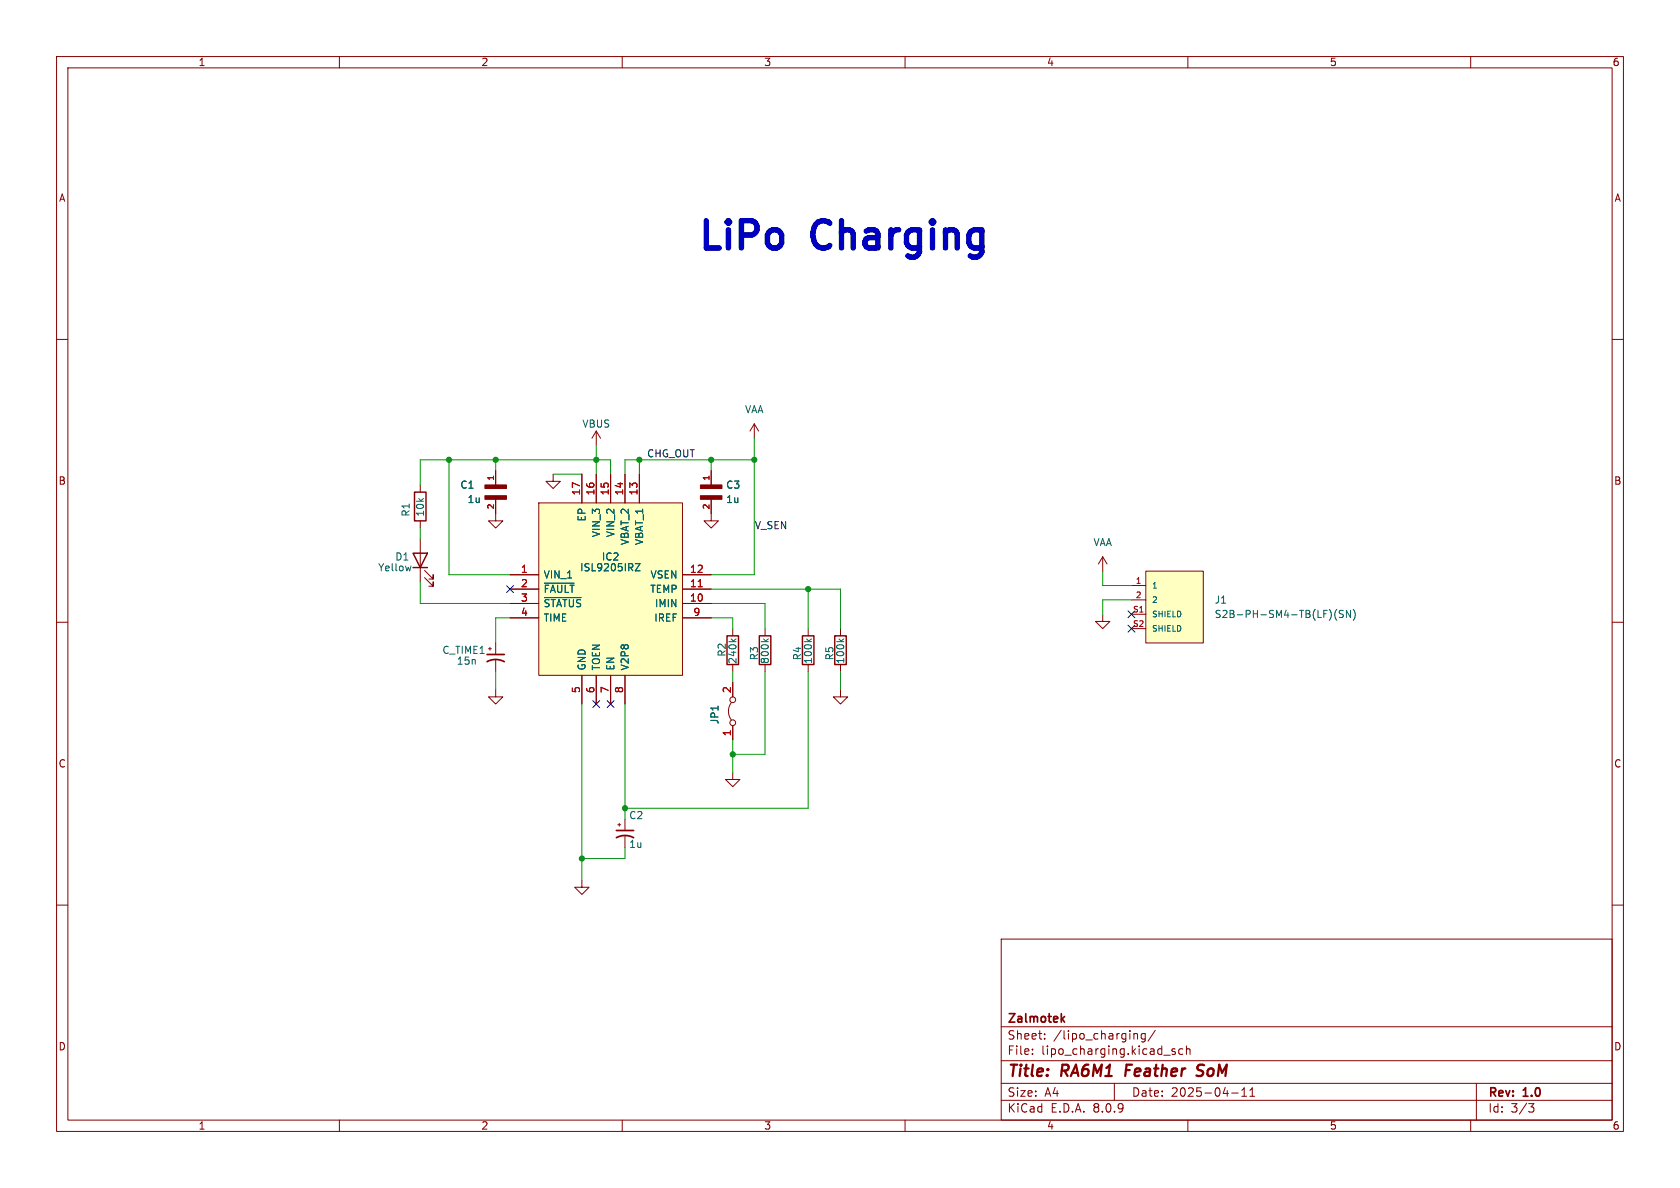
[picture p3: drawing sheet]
<svg xmlns="http://www.w3.org/2000/svg" width="297mm" height="210mm" viewBox="0 0 297 210" stroke-linecap="round" stroke-linejoin="round" font-family="sans-serif">
<g fill="none" stroke="#840000" stroke-width=".18">
<path d="M10 10h277v190h-277zM12 12h273v186h-273zM60 10v2M110 10v2M160 10v2M210 10v2M260 10v2M10 60h2M285 60h2M194.9 98.4l-.7 1.3M194.9 98.4v2.6M194.9 98.4l.8 1.3"/>
<path d="M10 110h2M129.5 111.1v1.3M129.5 117.5v1.2M135.3 111.1v1.3M135.3 117.5v1.2M142.9 111.1v1.3M142.9 117.5v1.2M148.6 111.1v1.3M148.6 117.5v1.2M285 110h2M109.2 145.8h.5M109.5 145.5v.6"/>
<path d="M110.5 144.8v2M110.5 147.8v2.1M10 160h2M177 166h108v32h-108zM285 160h2M60 198v2M110 198v2M160 198v2M177 194.5h108M177 191.5h108M177 187.5h108M177 181.5h108"/>
<path d="M182.5 186.3v.1M182.5 185.5v.1M184.7 183.6v.1M184.7 182.8v.1M197 191.5v3M200.5 182.8h.5l.1 .9M202.5 182.8l-.5-.1-.3 .3v.4l.2 .2h.6M202.5 182.7v1.2l-.3 .3-.4-.1M204.2 182.1l-1.2 2M207.7 185.5l-.3-.1-.2 .2v.2l.5 .2v.3h-.5M209.1 185.5l-.4-.1-.3 .3v.4l.1 .2h.6M209.7 185.5l.3-.1 .3 .1 .1 .9"/>
<path d="M209.7 184.9v1.5M210 198v2M217.7 193.2h1.2M219.5 193.8h.9M219.5 192.7l.5-.4v1.5M221 193.8h.8M221 192.7l.4-.4v1.5M260 198v2M261 191.5v6.5M270.2 195.1h1l-.5 .6 .4 .1 .1 .5-.3 .3h-.4"/>
</g>
<path d="M199.2 188.2l-.3 2M212.6 190a.85 .85 0 0 1-1.1 .1M212.6 188.2l-.7 .1a.46 .46 0 0 0-.2 .5 .46 .46 0 0 0 .3 .4l.6 .2" fill="none" stroke="#840000" stroke-width=".4"/>
<path d="M109 148.1a3.2 3.2 0 0 1 3 0M109 146.8h3M188.2 179.7l-.6 .6M187.8 180.1l.4 .6" fill="none" stroke="#840000" stroke-width=".3"/>
<path d="M128.5 112.4h2.1v5.1h-2.1zM134.2 112.4h2.1v5.1h-2.1zM141.9 112.4h2v5.1h-2zM147.6 112.4h2v5.1h-2z" fill="none" stroke="#840000" stroke-width=".25"/>
<path d="M129.3 112.9l.5 .5M130.1 112.9l-.5 .4M135 112.9l.5 .5M135.8 112.9l-.4 .4M142.6 112.9l.5 .5M143.5 112.9l-.5 .4M148.3 112.9l.5 .5M149.2 112.9l-.5 .4" fill="none" stroke="#006464" stroke-width=".18"/>
<path d="M202.6 101h10.1v12.7h-10.1z" fill="#ffffc2"/>
<g fill="none" stroke="#840000" stroke-width=".18">
<path d="M105.4 76.2l-.8 1.3M105.4 76.2v2.5M105.4 76.2l.8 1.3M133.3 74.9l-.7 1.3M133.3 74.9v2.6M133.3 74.9l.8 1.3M74.3 85.7v1.3M74.3 92.1v1.2M74.3 95.3v7.6M87.6 88.3v3.8h1.3l-1.3 1.2-1.2-1.2h1.2M87.6 83.2v2.5M75.1 102.1l1.5 1.5v-.7v.7h-.8"/>
<path d="M75.1 100.8l1.5 1.6v-.8v.8h-.8M86.4 114.7h.5M86.6 114.4v.5M87.6 113.7v2M87.6 116.7v2M194.9 108.6v1.3h-1.2l1.2 1.2 1.3-1.2h-1.3M200 103.5h2.6M200 106h2.6M200 108.6h2.6M200 111.1h2.6M202.6 101h10.1v12.7h-10.1zM87.6 121.9v1.3h1.3l-1.3 1.3-1.2-1.3h1.2"/>
<path d="M129.3 124.2a2.54 2.54 0 0 0 0 3.1M129.5 136.5v1.3h1.3l-1.3 1.3-1.2-1.3h1.2M129.5 120.7v2.5M129.5 128.3v2.5M148.6 121.9v1.3h1.3l-1.3 1.3-1.3-1.3h1.3"/>
<circle cx="129.5" cy="123.7" r=".51"/>
<circle cx="129.5" cy="127.8" r=".51"/>
</g>
<path d="M72.7 100.1l-.3 .8M236.3 107.7a1.46 1.46 0 0 0 0 1.9M237.5 108l-.5-.1-.2 .1v.4l.6 .2 .1 .3-.3 .3-.4-.1M238.8 107.9v1.3l-.8-1.3v1.3M239.2 107.7a1.46 1.46 0 0 1 0 1.9" fill="none" stroke="#006464" stroke-width=".18"/>
<g fill="#840000" stroke="#840000" stroke-width=".18">
<path d="M85.7 87.6h3.8v.7h-3.8z"/>
<path d="M85.7 85.7h3.8v.7h-3.8z"/>
</g>
<path d="M86.1 117a3.2 3.2 0 0 1 3.1 0M86.1 115.7h3.1" fill="none" stroke="#840000" stroke-width=".3"/>
<path d="M73 97.8h2.6l-1.3 2.5zM73.3 87h2v5.1h-2zM73 100.3h2.6" fill="none" stroke="#840000" stroke-width=".25"/>
<path d="M95.2 88.9h25.4v30.5h-25.4z" fill="#ffffc2"/>
<g fill="none" stroke="#840000" stroke-width=".18">
<path d="M87.6 83.2v2.5M87.6 88.3v2.5M95.2 88.9h25.4v30.5h-25.4zM97.8 83.8v1.3h1.3l-1.3 1.3-1.3-1.3h1.3M102.9 83.8v5.1M105.4 83.8v5.1M107.9 83.8v5.1M110.5 83.8v5.1M113 83.8v5.1M125.7 88.3v3.8h1.3l-1.3 1.2-1.2-1.2h1.2M125.7 83.2v2.5M90.2 101.6h5"/>
<path d="M90.2 106.7h5M90.2 104.1h5M90.2 109.2h5M102.9 119.4v5.1M105.4 119.4v5.1M107.9 119.4v5.1M110.5 119.4v5.1M120.6 101.6h5.1M120.6 106.7h5.1M120.6 104.1h5.1M120.6 109.2h5.1M129.5 120.7v2.5"/>
<path d="M129.5 128.3v2.5M102.9 155.6v1.2h1.2l-1.2 1.3-1.3-1.3h1.3"/>
</g>
<path d="M123.4 103.7h.8" fill="none" stroke="#a90000" stroke-width=".18"/>
<path d="M112.3 99.6h.9l-.9 1.3h.9M96.2 103.1h5.3M96.2 105.6h6.6" fill="none" stroke="#006464" stroke-width=".18"/>
<g fill="#840000" stroke="#840000" stroke-width=".18">
<path d="M123.8 87.6h3.8v.7h-3.8z"/>
<path d="M123.8 85.7h3.8v.7h-3.8z"/>
</g>
<g fill="none" stroke="#009600" stroke-width=".18">
<path d="M105.4 78.7v5.1M133.3 77.5v24.1h-7.6M74.3 93.3v2M79.4 81.3v20.3h10.8M87.6 81.3v1.9M97.8 83.8h5.1M107.9 83.8v-2.5h-33.6v4.4M113 81.3v2.5M125.7 81.3v1.9M133.3 81.3h-22.8v2.5M74.3 102.9v3.8h15.9M87.6 118.7v3.2"/>
<path d="M90.2 109.2h-2.6v4.5M125.7 106.7h9.6v4.4M125.7 109.2h3.8v1.9M125.7 104.1h22.9v7M129.5 118.7v2M135.3 118.7v14.7h-5.8M142.9 104.1v7M142.9 118.7v24.2h-32.4M148.6 118.7v3.2M194.9 101v2.5h5.1M200 106h-5.1v2.6M102.9 124.5v31.1"/>
<path d="M110.5 124.5v20.3M129.5 130.8v5.7M110.5 149.9v1.9h-7.6"/>
</g>
<path d="M89.6 103.5l1.2 1.2M90.8 103.5l-1.2 1.2M199.4 108l1.2 1.2M199.4 110.5l1.2 1.2M200.6 108l-1.2 1.2M200.6 110.5l-1.2 1.2M104.8 123.9l1.2 1.2M106 123.9l-1.2 1.2M107.3 123.9l1.3 1.2M108.6 123.9l-1.3 1.2" fill="none" stroke="#000084" stroke-width=".18"/>
<g fill="#009600" stroke="#009600" stroke-width=".18">
<circle cx="133.3" cy="81.3" r=".46"/>
<circle cx="142.9" cy="104.1" r=".46"/>
<circle cx="125.7" cy="81.3" r=".46"/>
<circle cx="113" cy="81.3" r=".46"/>
<circle cx="110.5" cy="142.9" r=".46"/>
<circle cx="129.5" cy="133.4" r=".46"/>
<circle cx="87.6" cy="81.3" r=".46"/>
<circle cx="79.4" cy="81.3" r=".46"/>
<circle cx="105.4" cy="81.3" r=".46"/>
<circle cx="102.9" cy="151.8" r=".46"/>
</g>
<g font-size="6.7" fill="#0000c2">
<text x="122.8" y="45.5">LiPo</text>
<text x="143.8" y="45.5">Charging</text>
</g>
<g font-size="2.8" fill="#840000">
<text x="178" y="190.9">Title:</text>
<text x="187.7" y="190.9">RA6M1</text>
<text x="199.8" y="190.9">Feather</text>
<text x="213.3" y="190.9">SoM</text>
</g>
<g font-size="2.1" fill="#840000">
<text x="178" y="184">Sheet:</text>
<text x="178" y="181.2">Zalmotek</text>
<text x="186.2" y="184">/lipo_charging/</text>
<text x="178" y="186.7">File:</text>
<text x="184.1" y="186.7">lipo_charging.kicad_sch</text>
<text x="178" y="196.9">KiCad</text>
<text x="178" y="194.1">Size:</text>
<text x="184.7" y="194.1">A4</text>
<text x="185.7" y="196.9">E.D.A.</text>
<text x="193.3" y="196.9">8.0.9</text>
<text x="200" y="194.1">Date:</text>
<text x="207" y="194.1">2025-04-11</text>
<text x="263" y="194.3">Rev:</text>
<text x="263" y="196.9">Id:</text>
<text x="267.1" y="196.9">3/3</text>
<text x="269.4" y="194.3">1.0</text>
</g>
<g font-size="1.8" fill="#840000">
<text x="35" y="11.9">1</text>
<text x="85" y="11.9">2</text>
<text x="135" y="11.9">3</text>
<text x="185" y="11.9">4</text>
<text x="235" y="11.9">5</text>
<text x="285" y="11.9">6</text>
<text x="10.3" y="35.9">A</text>
<text x="285.3" y="35.9">A</text>
<text x="10.3" y="85.9">B</text>
<text x="285.3" y="85.9">B</text>
<text x="10.3" y="135.9">C</text>
<text x="285.3" y="135.9">C</text>
<text x="10.3" y="185.9">D</text>
<text x="285.3" y="185.9">D</text>
<text x="35" y="199.9">1</text>
<text x="85" y="199.9">2</text>
<text x="135" y="199.9">3</text>
<text x="185" y="199.9">4</text>
<text x="235" y="199.9">5</text>
<text x="285" y="199.9">6</text>
</g>
<g font-size="1.8" fill="#006464">
<text x="102.9" y="75.8">VBUS</text>
<text x="131.6" y="73.3">VAA</text>
<text x="81.3" y="86.6">C1</text>
<text x="82.6" y="89.1">1u</text>
<text x="128.3" y="86.6">C3</text>
<text x="128.3" y="89.1">1u</text>
<text x="72.6" y="91.4" transform="rotate(-90 72.6 91.4)">R1</text>
<text x="75.2" y="91.4" transform="rotate(-90 75.2 91.4)">10k</text>
<text x="103.7" y="92.3" transform="rotate(-90 103.7 92.3)">EP</text>
<text x="106.3" y="95.1" transform="rotate(-90 106.3 95.1)">VIN_3</text>
<text x="108.8" y="95.1" transform="rotate(-90 108.8 95.1)">VIN_2</text>
<text x="66.8" y="101.2">Yellow</text>
<text x="69.8" y="99.3">D1</text>
<text x="102.5" y="101.2">ISL9205IRZ</text>
<text x="106.3" y="99.3">IC2</text>
<text x="111.4" y="96.5" transform="rotate(-90 111.4 96.5)">VBAT_2</text>
<text x="113.9" y="96.5" transform="rotate(-90 113.9 96.5)">VBAT_1</text>
<text x="193.2" y="96.7">VAA</text>
<text x="96" y="102.5">VIN_1</text>
<text x="96" y="105">~{FAULT}</text>
<text x="96" y="107.5">~{STATUS}</text>
<text x="114.8" y="105">TEMP</text>
<text x="114.9" y="102.5">VSEN</text>
<text x="115.7" y="107.5">IMIN</text>
<text x="214.6" y="106.9">J1</text>
<text x="96" y="110.1">TIME</text>
<text x="115.6" y="110.1">IREF</text>
<text x="214.6" y="109.4">S2B-PH-SM4-TB(LF)(SN)</text>
<text x="78.1" y="115.8">C_TIME1</text>
<text x="80.7" y="117.7">15n</text>
<text x="103.7" y="118.6" transform="rotate(-90 103.7 118.6)">GND</text>
<text x="106.3" y="118.6" transform="rotate(-90 106.3 118.6)">TOEN</text>
<text x="108.8" y="118.6" transform="rotate(-90 108.8 118.6)">EN</text>
<text x="111.4" y="118.6" transform="rotate(-90 111.4 118.6)">V2P8</text>
<text x="128.5" y="116.2" transform="rotate(-90 128.5 116.2)">R2</text>
<text x="130.4" y="117.5" transform="rotate(-90 130.4 117.5)">240k</text>
<text x="134.2" y="116.8" transform="rotate(-90 134.2 116.8)">R3</text>
<text x="136.1" y="117.5" transform="rotate(-90 136.1 117.5)">800k</text>
<text x="141.8" y="116.8" transform="rotate(-90 141.8 116.8)">R4</text>
<text x="143.7" y="117.5" transform="rotate(-90 143.7 117.5)">100k</text>
<text x="147.5" y="116.8" transform="rotate(-90 147.5 116.8)">R5</text>
<text x="149.5" y="117.5" transform="rotate(-90 149.5 117.5)">100k</text>
<text x="127.2" y="128.1" transform="rotate(-90 127.2 128.1)">JP1</text>
<text x="111.1" y="145">C2</text>
<text x="111.1" y="150.1">1u</text>
</g>
<g font-size="1.8" fill="#0f0f0f">
<text x="114.3" y="80.9">CHG_OUT</text>
<text x="133.3" y="93.6">V_SEN</text>
</g>
<g font-size="1.8" fill="#a90000">
<text x="102.6" y="87.7" transform="rotate(-90 102.6 87.7)">17</text>
<text x="105.2" y="87.7" transform="rotate(-90 105.2 87.7)">16</text>
<text x="107.7" y="87.7" transform="rotate(-90 107.7 87.7)">15</text>
<text x="110.2" y="87.7" transform="rotate(-90 110.2 87.7)">14</text>
<text x="112.8" y="87.7" transform="rotate(-90 112.8 87.7)">13</text>
<text x="92" y="101.3">1</text>
<text x="121.9" y="101.3">12</text>
<text x="92" y="103.9">2</text>
<text x="92" y="106.4">3</text>
<text x="121.9" y="106.4">10</text>
<text x="121.9" y="103.9">11</text>
<text x="92" y="109">4</text>
<text x="122.5" y="109">9</text>
<text x="102.6" y="122.6" transform="rotate(-90 102.6 122.6)">5</text>
<text x="105.2" y="122.6" transform="rotate(-90 105.2 122.6)">6</text>
<text x="107.7" y="122.6" transform="rotate(-90 107.7 122.6)">7</text>
<text x="110.2" y="122.6" transform="rotate(-90 110.2 122.6)">8</text>
<text x="129.3" y="122.6" transform="rotate(-90 129.3 122.6)">2</text>
<text x="129.3" y="130.2" transform="rotate(-90 129.3 130.2)">1</text>
</g>
<g font-size="1.4" fill="#a90000">
<text x="87.4" y="85.1" transform="rotate(-90 87.4 85.1)">1</text>
<text x="125.5" y="85.1" transform="rotate(-90 125.5 85.1)">1</text>
<text x="87.4" y="90.1" transform="rotate(-90 87.4 90.1)">2</text>
<text x="125.5" y="90.1" transform="rotate(-90 125.5 90.1)">2</text>
<text x="200.7" y="103.3">1</text>
<text x="200.7" y="105.8">2</text>
<text x="200.2" y="108.3">S1</text>
<text x="200.2" y="110.9">S2</text>
</g>
<g font-size="1.4" fill="#006464">
<text x="203.6" y="104.2">1</text>
<text x="203.6" y="106.8">2</text>
<text x="203.6" y="109.3">SHIELD</text>
<text x="203.6" y="111.9">SHIELD</text>
</g>
</svg>
